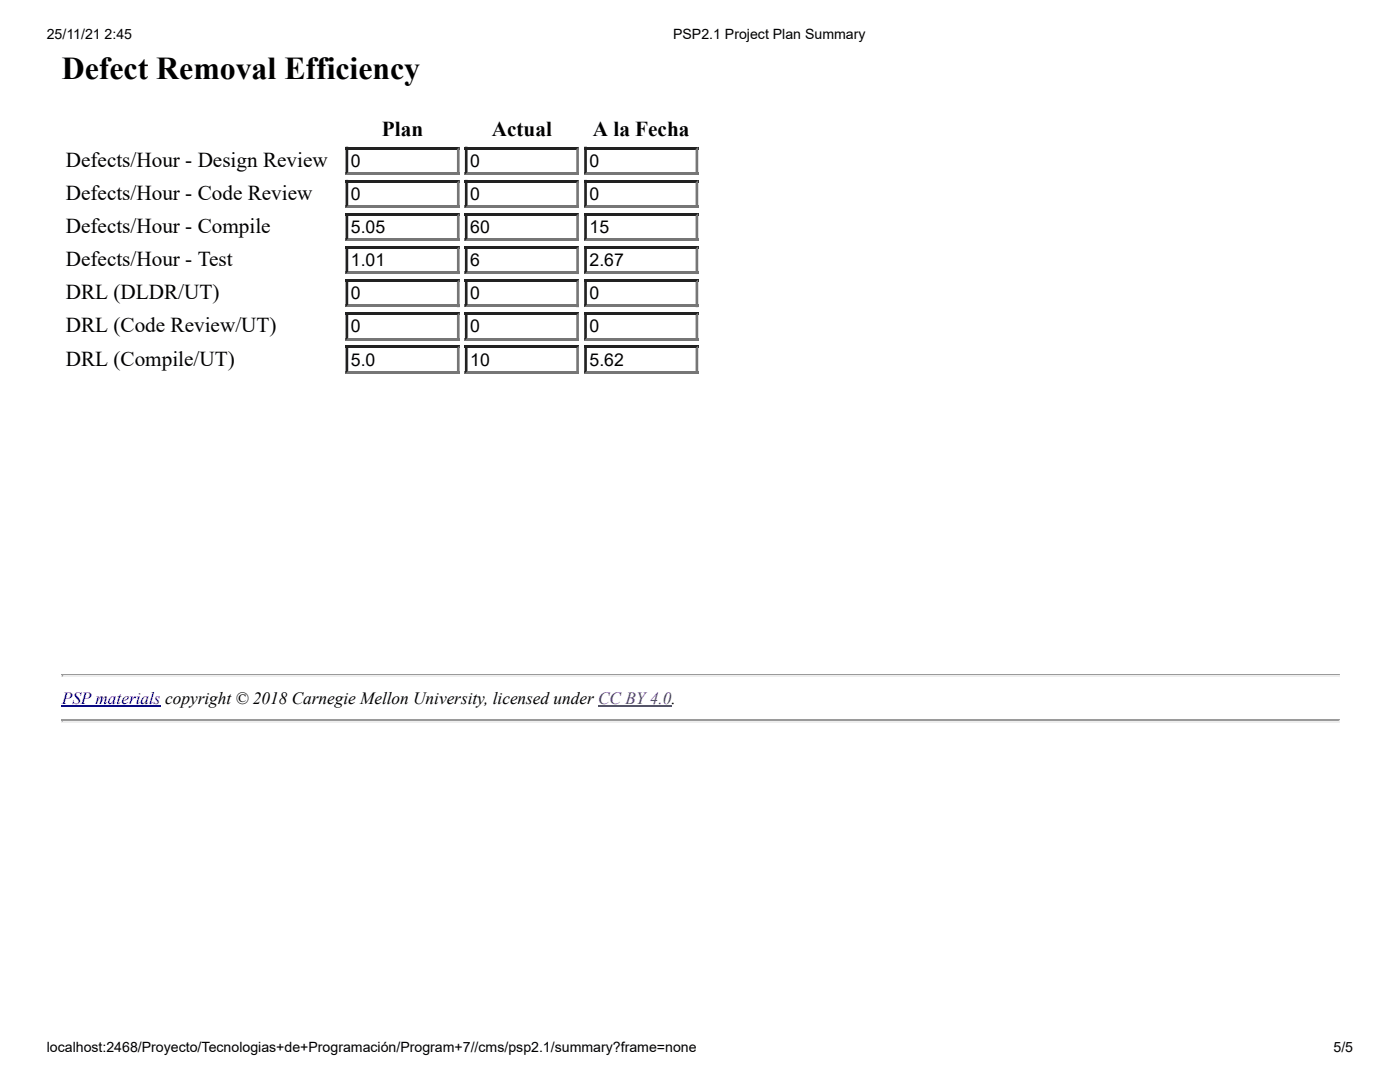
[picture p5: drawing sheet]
<svg xmlns="http://www.w3.org/2000/svg" width="279mm" height="216mm" viewBox="0 0 279 216" stroke-linecap="round" stroke-linejoin="round" font-family="sans-serif">
<path d="M12.3 134.7h255.1" fill="none" stroke="#9a9a9a" stroke-width=".26"/>
<path d="M12.3 135h255.1" fill="none" stroke="#eee" stroke-width=".26"/>
<path d="M267.4 134.6v.5h-.3v-.3z" fill="#eee"/>
<path d="M12.3 134.6h.3v.2l-.3 .3z" fill="#9a9a9a"/>
<path d="M12.3 143.7h255.1" fill="none" stroke="#9a9a9a" stroke-width=".26"/>
<path d="M12.3 144h255.1" fill="none" stroke="#eee" stroke-width=".26"/>
<path d="M267.1 143.8l.3-.2v.5h-.3z" fill="#eee"/>
<path d="M12.3 143.6h.3v.2l-.3 .3z" fill="#9a9a9a"/>
<path d="M69 29.3h22.7v5.5h-22.7z" fill="#fff"/>
<path d="M69 29.3h22.7v.5h-22.7z" fill="#212121"/>
<g fill="#767676">
<path d="M69 34.3h22.7v.5h-22.7z"/>
<path d="M91.7 29.3v5.5h-.5v-5z"/>
</g>
<path d="M69 29.3h.5v5l-.5 .5z" fill="#212121"/>
<path d="M92.8 29.3h22.7v5.5h-22.7z" fill="#fff"/>
<path d="M92.8 29.3h22.7v.5h-22.7z" fill="#212121"/>
<g fill="#767676">
<path d="M92.8 34.3h22.7v.5h-22.7z"/>
<path d="M115.5 29.3v5.5h-.5v-5z"/>
</g>
<path d="M92.8 29.3h.5v5l-.5 .5z" fill="#212121"/>
<path d="M116.6 29.3h22.7v5.5h-22.7z" fill="#fff"/>
<path d="M116.6 29.3h22.7v.5h-22.7z" fill="#212121"/>
<g fill="#767676">
<path d="M116.6 34.3h22.7v.5h-22.7z"/>
<path d="M139.3 29.3v5.5h-.5v-5z"/>
</g>
<path d="M116.6 29.3h.5v5l-.5 .5z" fill="#212121"/>
<path d="M69 35.9h22.7v5.6h-22.7z" fill="#fff"/>
<path d="M69 35.9h22.7v.5h-22.7z" fill="#212121"/>
<g fill="#767676">
<path d="M69 40.9h22.7v.6h-22.7z"/>
<path d="M91.7 35.9v5.6h-.5v-5.1z"/>
</g>
<path d="M69 35.9h.5v5l-.5 .6z" fill="#212121"/>
<path d="M92.8 35.9h22.7v5.6h-22.7z" fill="#fff"/>
<path d="M92.8 35.9h22.7v.5h-22.7z" fill="#212121"/>
<g fill="#767676">
<path d="M92.8 40.9h22.7v.6h-22.7z"/>
<path d="M115.5 35.9v5.6h-.5v-5.1z"/>
</g>
<path d="M92.8 35.9h.5v5l-.5 .6z" fill="#212121"/>
<path d="M116.6 35.9h22.7v5.6h-22.7z" fill="#fff"/>
<path d="M116.6 35.9h22.7v.5h-22.7z" fill="#212121"/>
<g fill="#767676">
<path d="M116.6 40.9h22.7v.6h-22.7z"/>
<path d="M139.3 35.9v5.6h-.5v-5.1z"/>
</g>
<path d="M116.6 35.9h.5v5l-.5 .6z" fill="#212121"/>
<path d="M69 42.5h22.7v5.6h-22.7z" fill="#fff"/>
<path d="M69 42.5h22.7v.5h-22.7z" fill="#212121"/>
<g fill="#767676">
<path d="M69 47.5h22.7v.6h-22.7z"/>
<path d="M91.2 43l.5-.5v5.6h-.5z"/>
</g>
<path d="M69 42.5h.5v5l-.5 .6z" fill="#212121"/>
<path d="M92.8 42.5h22.7v5.6h-22.7z" fill="#fff"/>
<path d="M92.8 42.5h22.7v.5h-22.7z" fill="#212121"/>
<g fill="#767676">
<path d="M92.8 47.5h22.7v.6h-22.7z"/>
<path d="M115 43l.5-.5v5.6h-.5z"/>
</g>
<path d="M92.8 42.5h.5v5l-.5 .6z" fill="#212121"/>
<path d="M116.6 42.5h22.7v5.6h-22.7z" fill="#fff"/>
<path d="M116.6 42.5h22.7v.5h-22.7z" fill="#212121"/>
<g fill="#767676">
<path d="M116.6 47.5h22.7v.6h-22.7z"/>
<path d="M138.8 43l.5-.5v5.6h-.5z"/>
</g>
<path d="M116.6 42.5h.5v5l-.5 .6z" fill="#212121"/>
<path d="M69 49.1h22.7v5.6h-22.7z" fill="#fff"/>
<path d="M69 49.1h22.7v.6h-22.7z" fill="#212121"/>
<g fill="#767676">
<path d="M69 54.2h22.7v.5h-22.7z"/>
<path d="M91.7 49.1v5.6h-.5v-5z"/>
</g>
<path d="M69 49.1h.5v5.1l-.5 .5z" fill="#212121"/>
<path d="M92.8 49.1h22.7v5.6h-22.7z" fill="#fff"/>
<path d="M92.8 49.1h22.7v.6h-22.7z" fill="#212121"/>
<g fill="#767676">
<path d="M92.8 54.2h22.7v.5h-22.7z"/>
<path d="M115.5 49.1v5.6h-.5v-5z"/>
</g>
<path d="M92.8 49.1h.5v5.1l-.5 .5z" fill="#212121"/>
<path d="M116.6 49.1h22.7v5.6h-22.7z" fill="#fff"/>
<path d="M116.6 49.1h22.7v.6h-22.7z" fill="#212121"/>
<g fill="#767676">
<path d="M116.6 54.2h22.7v.5h-22.7z"/>
<path d="M139.3 49.1v5.6h-.5v-5z"/>
</g>
<path d="M116.6 49.1h.5v5.1l-.5 .5z" fill="#212121"/>
<path d="M69 55.7h22.7v5.6h-22.7z" fill="#fff"/>
<path d="M69 55.7h22.7v.6h-22.7z" fill="#212121"/>
<g fill="#767676">
<path d="M69 60.8h22.7v.5h-22.7z"/>
<path d="M91.7 55.7v5.6h-.5v-5z"/>
</g>
<path d="M69 55.7h.5v5.1l-.5 .5z" fill="#212121"/>
<path d="M92.8 55.7h22.7v5.6h-22.7z" fill="#fff"/>
<path d="M92.8 55.7h22.7v.6h-22.7z" fill="#212121"/>
<g fill="#767676">
<path d="M92.8 60.8h22.7v.5h-22.7z"/>
<path d="M115.5 55.7v5.6h-.5v-5z"/>
</g>
<path d="M92.8 55.7h.5v5.1l-.5 .5z" fill="#212121"/>
<path d="M116.6 55.7h22.7v5.6h-22.7z" fill="#fff"/>
<path d="M116.6 55.7h22.7v.6h-22.7z" fill="#212121"/>
<g fill="#767676">
<path d="M116.6 60.8h22.7v.5h-22.7z"/>
<path d="M139.3 55.7v5.6h-.5v-5z"/>
</g>
<path d="M116.6 55.7h.5v5.1l-.5 .5z" fill="#212121"/>
<path d="M69 62.4h22.7v5.5h-22.7z" fill="#fff"/>
<path d="M69 62.4h22.7v.5h-22.7z" fill="#212121"/>
<g fill="#767676">
<path d="M69 67.4h22.7v.5h-22.7z"/>
<path d="M91.2 62.9l.5-.5v5.5h-.5z"/>
</g>
<path d="M69 62.4h.5v5l-.5 .5z" fill="#212121"/>
<path d="M92.8 62.4h22.7v5.5h-22.7z" fill="#fff"/>
<path d="M92.8 62.4h22.7v.5h-22.7z" fill="#212121"/>
<g fill="#767676">
<path d="M92.8 67.4h22.7v.5h-22.7z"/>
<path d="M115 62.9l.5-.5v5.5h-.5z"/>
</g>
<path d="M92.8 62.4h.5v5l-.5 .5z" fill="#212121"/>
<path d="M116.6 62.4h22.7v5.5h-22.7z" fill="#fff"/>
<path d="M116.6 62.4h22.7v.5h-22.7z" fill="#212121"/>
<g fill="#767676">
<path d="M116.6 67.4h22.7v.5h-22.7z"/>
<path d="M138.8 62.9l.5-.5v5.5h-.5z"/>
</g>
<path d="M116.6 62.4h.5v5l-.5 .5z" fill="#212121"/>
<path d="M69 69h22.7v5.5h-22.7z" fill="#fff"/>
<path d="M69 69h22.7v.5h-22.7z" fill="#212121"/>
<g fill="#767676">
<path d="M69 74h22.7v.5h-22.7z"/>
<path d="M91.7 69v5.5h-.5v-5z"/>
</g>
<path d="M69 69h.5v5l-.5 .5z" fill="#212121"/>
<path d="M92.8 69h22.7v5.5h-22.7z" fill="#fff"/>
<path d="M92.8 69h22.7v.5h-22.7z" fill="#212121"/>
<g fill="#767676">
<path d="M92.8 74h22.7v.5h-22.7z"/>
<path d="M115.5 69v5.5h-.5v-5z"/>
</g>
<path d="M92.8 69h.5v5l-.5 .5z" fill="#212121"/>
<path d="M116.6 69h22.7v5.5h-22.7z" fill="#fff"/>
<path d="M116.6 69h22.7v.5h-22.7z" fill="#212121"/>
<g fill="#767676">
<path d="M116.6 74h22.7v.5h-22.7z"/>
<path d="M139.3 69v5.5h-.5v-5z"/>
</g>
<path d="M116.6 69h.5v5l-.5 .5z" fill="#212121"/>
<path d="M12.3 140.8h19.8" fill="none" stroke="#00e" stroke-width=".26"/>
<path d="M119.4 140.8h14.6" fill="none" stroke="#551a8b" stroke-width=".26"/>
<text font-size="6.3" x="12.3" y="15.8">Defect Removal Efficiency</text>
<g font-size="4.2">
<text x="76.2" y="27.2">Plan</text>
<text x="98.2" y="27.2">Actual</text>
<text x="118.3" y="27.2">A la Fecha</text>
<text x="13.1" y="33.2">Defects/Hour - Design Review</text>
<text x="13.1" y="39.9">Defects/Hour - Code Review</text>
<text x="13.1" y="46.5">Defects/Hour - Compile</text>
<text x="13.1" y="53.1">Defects/Hour - Test</text>
<text x="13.1" y="59.7">DRL (DLDR/UT)</text>
<text x="13.1" y="66.3">DRL (Code Review/UT)</text>
<text x="13.1" y="72.9">DRL (Compile/UT)</text>
</g>
<g font-size="3.5">
<text x="70" y="33.2">0</text>
<text x="93.8" y="33.2">0</text>
<text x="117.7" y="33.2">0</text>
<text x="70" y="39.9">0</text>
<text x="93.8" y="39.9">0</text>
<text x="117.7" y="39.9">0</text>
<text x="70" y="46.5">5.05</text>
<text x="93.8" y="46.5">60</text>
<text x="117.7" y="46.5">15</text>
<text x="70" y="53.1">1.01</text>
<text x="93.8" y="53.1">6</text>
<text x="117.7" y="53.1">2.67</text>
<text x="70" y="59.7">0</text>
<text x="93.8" y="59.7">0</text>
<text x="117.7" y="59.7">0</text>
<text x="70" y="66.3">0</text>
<text x="93.8" y="66.3">0</text>
<text x="117.7" y="66.3">0</text>
<text x="70" y="72.9">5.0</text>
<text x="93.8" y="72.9">10</text>
<text x="117.7" y="72.9">5.62</text>
</g>
<text font-size="3.4" fill="#00e" x="12.3" y="140.4">PSP materials copyright © 2018 Carnegie Mellon University, licensed under CC BY4.0.</text>
<g font-size="2.8">
<text x="9.3" y="7.8">25/11/21 2:45</text>
<text x="134.3" y="7.8">PSP2.1 Project Plan Summary</text>
<text x="9.3" y="209.9">localhost:2468/Proyecto/Tecnologias+de+Programación/Program+7//cms/psp2.1/summary?frame=none</text>
<text x="266.1" y="209.9">5/5</text>
</g>
</svg>
